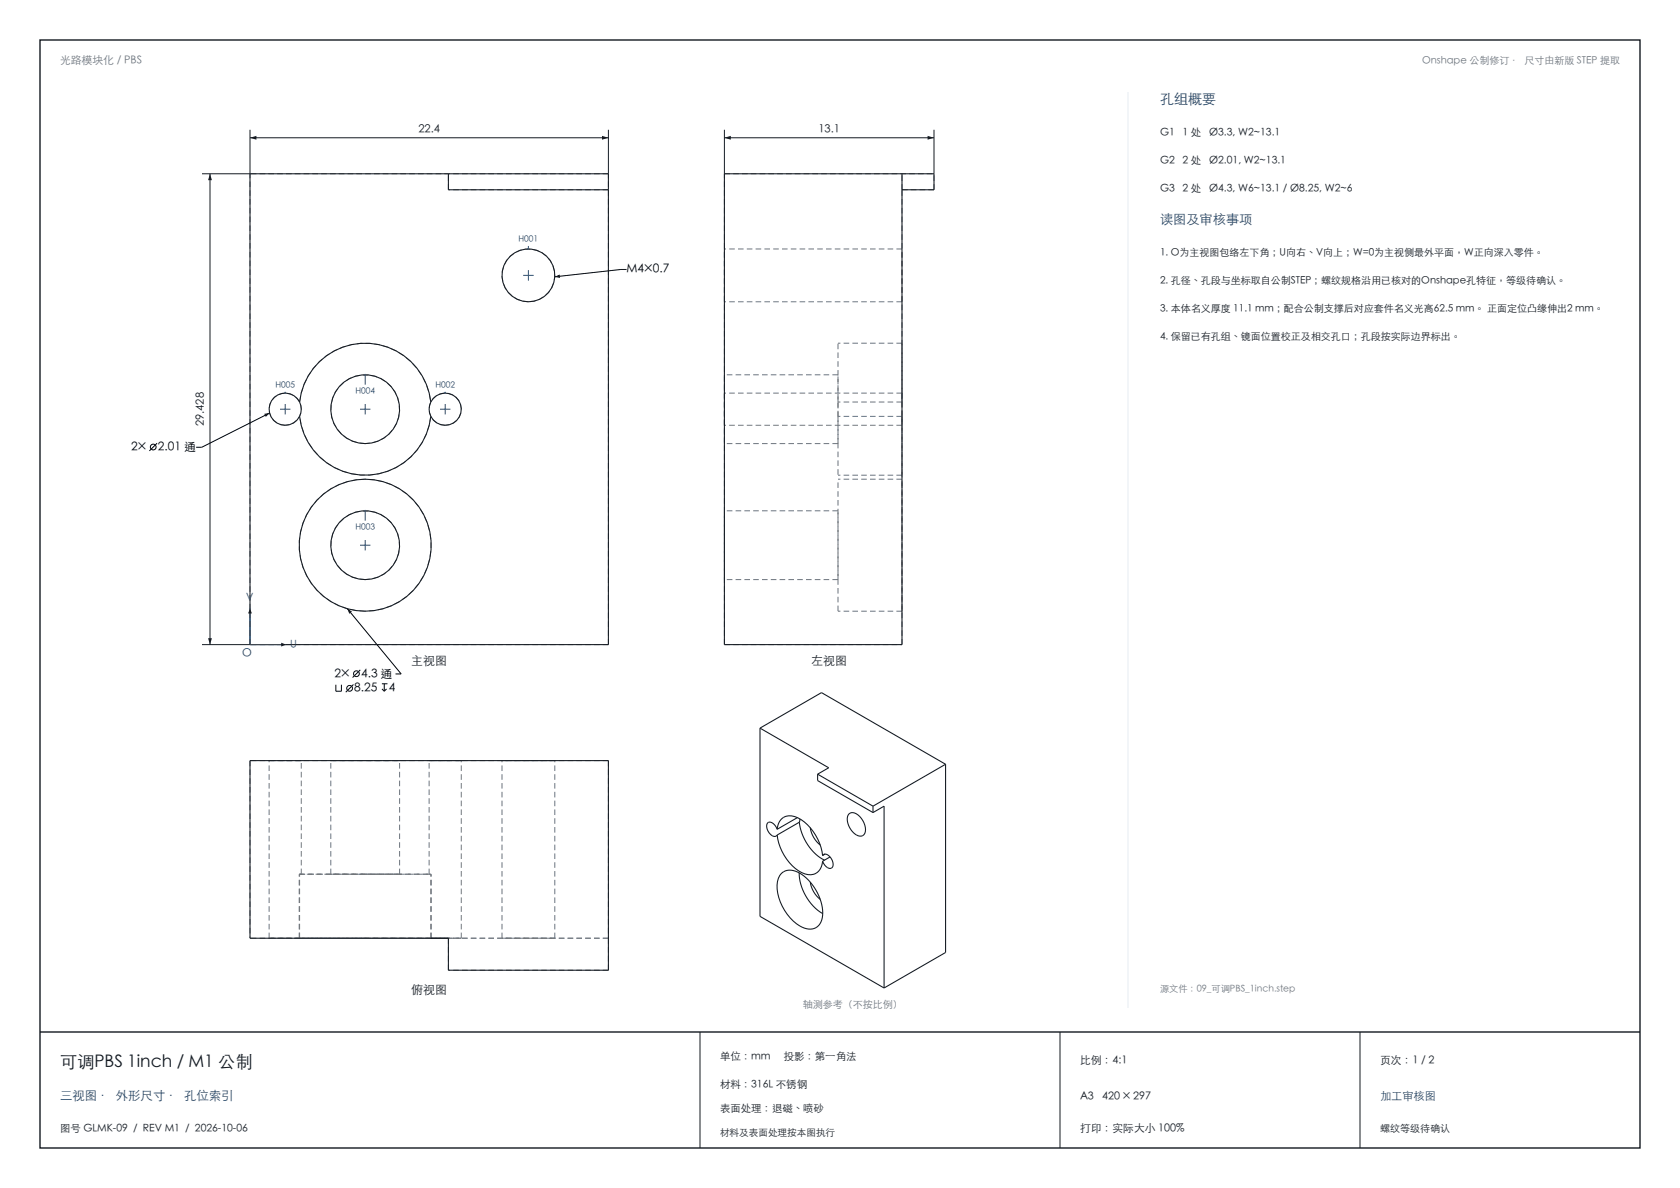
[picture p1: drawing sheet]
<svg xmlns="http://www.w3.org/2000/svg" width="420mm" height="297mm" viewBox="0 0 420 297" stroke-linecap="round" stroke-linejoin="round" font-family="sans-serif">
<path d="M10 10h400v277h-400zM10 258h400" fill="none" stroke="#141a21" stroke-width=".35"/>
<path d="M62.5 32.4v11M62.5 34.4h89.6M152.1 32.4v11M175 258v29M265 258v29M340 258v29" fill="none" stroke="#141a21" stroke-width=".25"/>
<g fill="none" stroke="#6b7580" stroke-width=".25" stroke-dasharray="1.4 .8" stroke-linecap="butt">
<path d="M112.1 47.4v-4M152.1 47.4h-40M152.1 43.4h-89.6M181.1 43.4h52.4M225.5 47.4v-4M233.5 47.4v-4M233.5 47.4h-8M132.1 75.4a6.6 6.6 0 0 1-5.9-9.4 6.6 6.6 0 0 1 11.1-1.2 6.6 6.6 0 0 1-3.8 10.5l-1.4 .1M181.1 75.4v-13.2M225.5 75.4v-13.2M225.5 75.4h-44.4M225.5 62.2h-44.4"/>
<path d="M209.5 93.7h-28.4M225.5 98.3v2.2M225.5 85.8h-16M225.5 98.3h-44.4M71.3 106.3a4 4 0 0 1-3.6-5.7 4 4 0 0 1 6.7-.9 4 4 0 0 1-2 6.5l-1.1 .1M74.9 100.5a16.5 16.5 0 0 1 16.4-14.7 16.5 16.5 0 0 1 16.4 14.7M91.3 110.9a8.6 8.6 0 0 1-7.7-12.4 8.6 8.6 0 0 1 14.5-1.4 8.6 8.6 0 0 1-5.2 13.6l-1.6 .2M107.7 104.1a16.5 16.5 0 0 1-16.4 14.7 16.5 16.5 0 0 1-16.4-14.7M111.3 106.3a4 4 0 0 1-3.6-5.7 4 4 0 0 1 6.7-.9 4 4 0 0 1-2 6.5l-1.1 .1M181.1 106.3v-8M181.1 110.9v-17.2M209.5 100.5v-14.7"/>
<path d="M209.5 104.1v14.7M209.5 110.9h-28.4M209.5 110.9v-17.2M209.5 104.1v-3.6M225.5 104.1v14.7M225.5 104.1v2.2M225.5 106.3v-8M225.5 100.5v-14.7M225.5 100.5h-16M225.5 104.1h-16M225.5 106.3h-44.4M225.5 118.8h-16"/>
<path d="M225.5 119.8h-16M209.5 127.7h-28.4M91.3 144.9a8.6 8.6 0 0 1-7.7-12.4 8.6 8.6 0 0 1 14.5-1.4 8.6 8.6 0 0 1-5.2 13.6l-1.6 .2M91.3 152.8a16.5 16.5 0 0 1-14.7-24.1 16.5 16.5 0 0 1 28.2-1.9 16.5 16.5 0 0 1-11.3 25.8l-2.2 .2M181.1 144.9v-17.2M209.5 144.9h-28.4M209.5 144.9v-17.2M209.5 152.8v-33M225.5 152.8v-33M225.5 152.8h-16M62.5 161.2v-117.8M152.1 161.2v-117.8"/>
<path d="M152.1 161.2h-89.6M181.1 161.2h44.4M181.1 161.2v-117.8M225.5 161.2v-113.8M62.5 190.2v44.4M67.3 190.2h8M71.3 190.2h-4M75.3 190.2h-4M82.7 190.2h17.2M91.3 190.2h-8.6M99.9 190.2h-8.6M107.3 190.2h8"/>
<path d="M111.3 190.2h-4M115.3 190.2h-4M125.5 190.2h13.2M132.1 190.2h-6.6M138.7 190.2h-6.6M152.1 190.2v44.4M152.1 190.2h-89.6M74.8 218.6h33M74.9 218.6h32.8M74.9 218.6h.4M75.3 218.6v-28.4M82.7 218.6h17.2"/>
<path d="M82.7 218.6v-28.4M91.3 218.6h-8.6M91.3 218.6h-16.5M99.9 218.6h-8.6M99.9 218.6v-28.4M107.3 218.6v-28.4M107.7 218.6h-.4M107.8 218.6h-16.5M67.3 234.6h7.6M67.3 234.6v-44.4M71.3 234.6h-4M74.8 234.6h33"/>
<path d="M74.8 234.6v-16M74.9 234.6h-3.6M74.9 234.6v-16M91.3 234.6h-16.5M107.7 234.6h-32.8M107.7 234.6v-16M107.8 234.6h-16.5M107.8 234.6v-16M111.3 234.6h-3.6M112.1 234.6h3.2M115.3 234.6h-4M115.3 234.6v-44.4"/>
<path d="M125.5 234.6h13.2M125.5 234.6v-44.4M132.1 234.6h-6.6M138.7 234.6h-6.6M138.7 234.6v-44.4M152.1 234.6h-40M152.1 234.6h-89.6M112.1 242.6v-8M152.1 242.6v-8M152.1 242.6h-40"/>
</g>
<g fill="none" stroke="#141a21" stroke-width=".27">
<path d="M62.5 43.4h89.6v117.8h-89.6zM112.1 43.4v4h40M225.5 43.4v117.8h-44.4v-117.8h52.4v4h-8M74.9 104.1a16.5 16.5 0 0 0 16.4 14.7 16.5 16.5 0 0 0 16.4-14.7M74.9 100.5a4 4 0 0 0-6.1-1.3 4 4 0 0 0 0 6.2 4 4 0 0 0 6.1-1.3M74.9 100.5a16.5 16.5 0 0 1 16.4-14.7 16.5 16.5 0 0 1 16.4 14.7M74.9 100.5a4 4 0 0 1 0 3.6M107.7 100.5a4 4 0 0 1 6.1-1.3 4 4 0 0 1 0 6.2 4 4 0 0 1-6.1-1.3M107.7 100.5a4 4 0 0 0 0 3.6M62.5 190.2h89.6v52.4h-40v-8h-49.6zM107.7 234.6h4.4"/>
<circle cx="132.1" cy="68.8" r="6.6"/>
<circle cx="91.3" cy="102.3" r="8.6"/>
<circle cx="91.3" cy="136.3" r="16.5"/>
<circle cx="91.3" cy="136.3" r="8.6"/>
</g>
<g fill="#141a21">
<path d="M62.5 34.4l1.6-.4v.9z"/>
<path d="M150.5 34l1.6 .4-1.6 .5z"/>
</g>
<path d="M50.5 43.4h12M52.5 43.4v117.8M50.5 161.2h12" fill="none" stroke="#141a21" stroke-width=".25"/>
<g fill="#141a21">
<path d="M52 159.6h1l-.5 1.6z"/>
<path d="M52.5 43.4l.5 1.6h-1z"/>
</g>
<path d="M181.1 32.4v11M181.1 34.4h52.4M233.5 32.4v11" fill="none" stroke="#141a21" stroke-width=".25"/>
<g fill="#141a21">
<path d="M181.1 34.4l1.6-.4v.9z"/>
<path d="M231.9 34l1.6 .4-1.6 .5z"/>
</g>
<path d="M62.5 152.2v9h9" fill="none" stroke="#144578" stroke-width=".25"/>
<g fill="#141a21">
<path d="M70.3 160.7l1.2 .5-1.2 .4z"/>
<path d="M62.5 152.2l.5 1.2h-1z"/>
</g>
<path d="M130.8 68.8h2.6M132.1 61.5v.7M132.1 67.5v2.6M70 102.3h2.6M71.3 101v2.6M90 102.3h2.6M91.3 101v2.6M110 102.3h2.6M111.3 101v2.6M90 136.3h2.6M91.3 135v2.6" fill="none" stroke="#144578" stroke-width=".25"/>
<circle cx="132.1" cy="62.2" r=".23" fill="#144578"/>
<path d="M111.3 97.9v.4" fill="none" stroke="#144578" stroke-width=".25"/>
<circle cx="111.3" cy="98.3" r=".23" fill="#144578"/>
<path d="M91.3 127.7v2.4" fill="none" stroke="#144578" stroke-width=".25"/>
<circle cx="91.3" cy="127.7" r=".23" fill="#144578"/>
<path d="M91.3 93.7v2.4" fill="none" stroke="#144578" stroke-width=".25"/>
<circle cx="91.3" cy="93.7" r=".23" fill="#144578"/>
<path d="M71.3 97.9v.4" fill="none" stroke="#144578" stroke-width=".25"/>
<circle cx="71.3" cy="98.3" r=".23" fill="#144578"/>
<g fill="none" stroke="#141a21" stroke-width=".27">
<path d="M190 182l17.2 9.9-2.8 1.6M190 182v47.1l31 17.9M190 182l15.4-8.8 31 17.9M204.4 193.5l13.9 8M204.4 193.5v1.6l13.9 8M236.4 191.1l-18.1 10.4M236.4 191.1v47l-15.4 8.9M194.3 208.8a12.1 12.1 0 0 0 6.9 9.7 3.2 3.2 0 0 0 4.4-3.2M194.3 207.3a2.04 2.04 0 0 0-2.2-1.7 2.35 2.35 0 0 0 1.5 3.5l.7-.3M194.3 207.3a3.3 3.3 0 0 1 1.7-3 3.3 3.3 0 0 1 3.5 .2 12.5 12.5 0 0 1 6.1 9.4M195.4 218.3a3.7 3.7 0 0 1 4.6 0 12.2 12.2 0 0 1 5.6 11.1 3.2 3.2 0 0 1-5.1 2.4 12.1 12.1 0 0 1-6.1-11.4l.2-.8zM199.4 204.4l-5.1 2.9"/>
<path d="M199.8 218.2a12.5 12.5 0 0 0 5.9 10.2M199.8 205.6a12.5 12.5 0 0 0 6.3 9.4M199.8 205.6l-5.5 3.2M200 204.7l-.2 .9M202.6 206.9a6.8 6.8 0 0 0 2.5 4.4M205.6 213.9a1.08 1.08 0 0 1 1.8 .2 2.1 2.1 0 0 1 .5 2.9 1.93 1.93 0 0 1-2.3-1.7M206.3 213.5l-.7 .4M207.5 214.2l-1.9 1.1M212.3 203.5a1.88 1.88 0 0 1 2.7 .7 4 4 0 0 1 1 4.5 2.04 2.04 0 0 1-2.9-.8 3.7 3.7 0 0 1-.8-4.4zM218.3 203.1l2.7-1.6v45.5M218.3 201.5v1.6M202.6 220.5a6.8 6.8 0 0 0 2.5 4.3"/>
</g>
<path d="M282 23v229" fill="none" stroke="#e6edf2" stroke-width=".25"/>
<g fill="none" stroke="#000" stroke-width=".25">
<path d="M156.6 67.4h-1.4l-16.5 1.8M39.3 110.8l-2 1.9M67.4 103.3l-17 8.5h-1.4M86.8 152.2l13.5 16.3h-1.4M84 171.2v1.6h1.4v-1.6M88.4 171.1l-2 1.9M90.1 167.5l-2 1.9M95.5 170.9h1.4M95.5 172.2l.6 .6M96.1 170.9v1.9M96.6 172.2l-.5 .6"/>
<circle cx="38.3" cy="111.8" r=".72"/>
<circle cx="87.4" cy="172.1" r=".72"/>
<circle cx="89.1" cy="168.4" r=".72"/>
</g>
<path d="M138.7 69.2l1.2-.6 .1 .9zM66.1 103.5l1.3-.2-.9 .9zM86.8 152.2l1.2 .7-.7 .5z" fill="#000"/>
<text font-size="4.3" fill="#141a21" x="15" y="267">可调PBS 1inch / M1 公制</text>
<text font-size="3.5" fill="#144578" x="290" y="26">孔组概要</text>
<text font-size="3.3" fill="#144578" x="290" y="56">读图及审核事项</text>
<text font-size="3.1" fill="#144578" x="15" y="275">三视图 · 外形尺寸 · 孔位索引</text>
<g font-size="3">
<text x="156.6" y="68.3">M4×0.7</text>
<text x="32.8" y="112.7">2×</text>
<text x="39.5" y="112.7">2.01 通</text>
<text x="83.6" y="169.4">2×</text>
<text x="88.6" y="173">8.25</text>
<text x="90.3" y="169.4">4.3 通</text>
<text x="97.2" y="173">4</text>
</g>
<g font-size="3" fill="#141a21">
<text x="102.8" y="166.2">主视图</text>
<text x="202.8" y="166.2">左视图</text>
<text x="102.8" y="248.6">俯视图</text>
</g>
<g font-size="2.8" fill="#141a21">
<text x="104.6" y="33.1">22.4</text>
<text x="204.6" y="33.1">13.1</text>
<text x="51.1" y="106.6" transform="rotate(-90 51.1 106.6)">29.428</text>
</g>
<g font-size="2.8" fill="#144578">
<text x="60.5" y="164.2">O</text>
<text x="345" y="275">加工审核图</text>
</g>
<text font-size="2.7" fill="#6b7580" x="15" y="16">光路模块化 / PBS</text>
<g font-size="2.7" fill="#141a21">
<text x="270" y="266">比例：4:1</text>
<text x="345" y="266">页次：1 / 2</text>
<text x="270" y="275">A3</text>
<text x="275.5" y="275">420 × 297</text>
<text x="270" y="283">打印：实际大小 100%</text>
</g>
<g font-size="2.6" fill="#141a21">
<text x="290" y="34">G1</text>
<text x="295.7" y="34">1 处</text>
<text x="302.3" y="34">Ø3.3, W2~13.1</text>
<text x="290" y="41">G2</text>
<text x="295.7" y="41">2 处</text>
<text x="302.3" y="41">Ø2.01, W2~13.1</text>
<text x="290" y="48">G3</text>
<text x="295.7" y="48">2 处</text>
<text x="302.3" y="48">Ø4.3, W6~13.1 / Ø8.25, W2~6</text>
<text x="180" y="265">单位：mm</text>
<text x="195.9" y="265">投影：第一角法</text>
<text x="180" y="272">材料：316L 不锈钢</text>
<text x="180" y="278">表面处理：退磁、喷砂</text>
<text x="15" y="283">图号 GLMK-09 / REV M1 / 2026-10-06</text>
</g>
<g font-size="2.6" fill="#144578">
<text x="61.5" y="150.2">V</text>
<text x="72.5" y="162">U</text>
</g>
<g font-size="2.5" fill="#6b7580">
<text x="355.5" y="16">Onshape 公制修订 · 尺寸由新版 STEP 提取</text>
<text x="200.7" y="252">轴测参考（不按比例）</text>
</g>
<g font-size="2.5" fill="#141a21">
<text x="290" y="64">1. O为主视图包络左下角；U向右、V向上；W=0为主视侧最外平面，W正向深入零件。</text>
<text x="290" y="71">2. 孔径、孔段与坐标取自公制STEP；螺纹规格沿用已核对的Onshape孔特征，等级待确认。</text>
<text x="290" y="78">3. 本体名义厚度 11.1 mm；配合公制支撑后对应套件名义光高62.5 mm。 正面定位凸缘伸出2 mm。</text>
<text x="290" y="85">4. 保留已有孔组、镜面位置校正及相交孔口；孔段按实际边界标出。</text>
<text x="345" y="283">螺纹等级待确认</text>
</g>
<text font-size="2.4" fill="#141a21" x="180" y="284">材料及表面处理按本图执行</text>
<text font-size="2.3" fill="#6b7580" x="290" y="248">源文件：09_可调PBS_1inch.step</text>
<g font-size="2.1" fill="#144578">
<text x="129.6" y="60.6">H001</text>
<text x="68.8" y="97.1">H005</text>
<text x="88.8" y="98.6">H004</text>
<text x="108.8" y="97.1">H002</text>
<text x="88.8" y="132.6">H003</text>
</g>
</svg>
